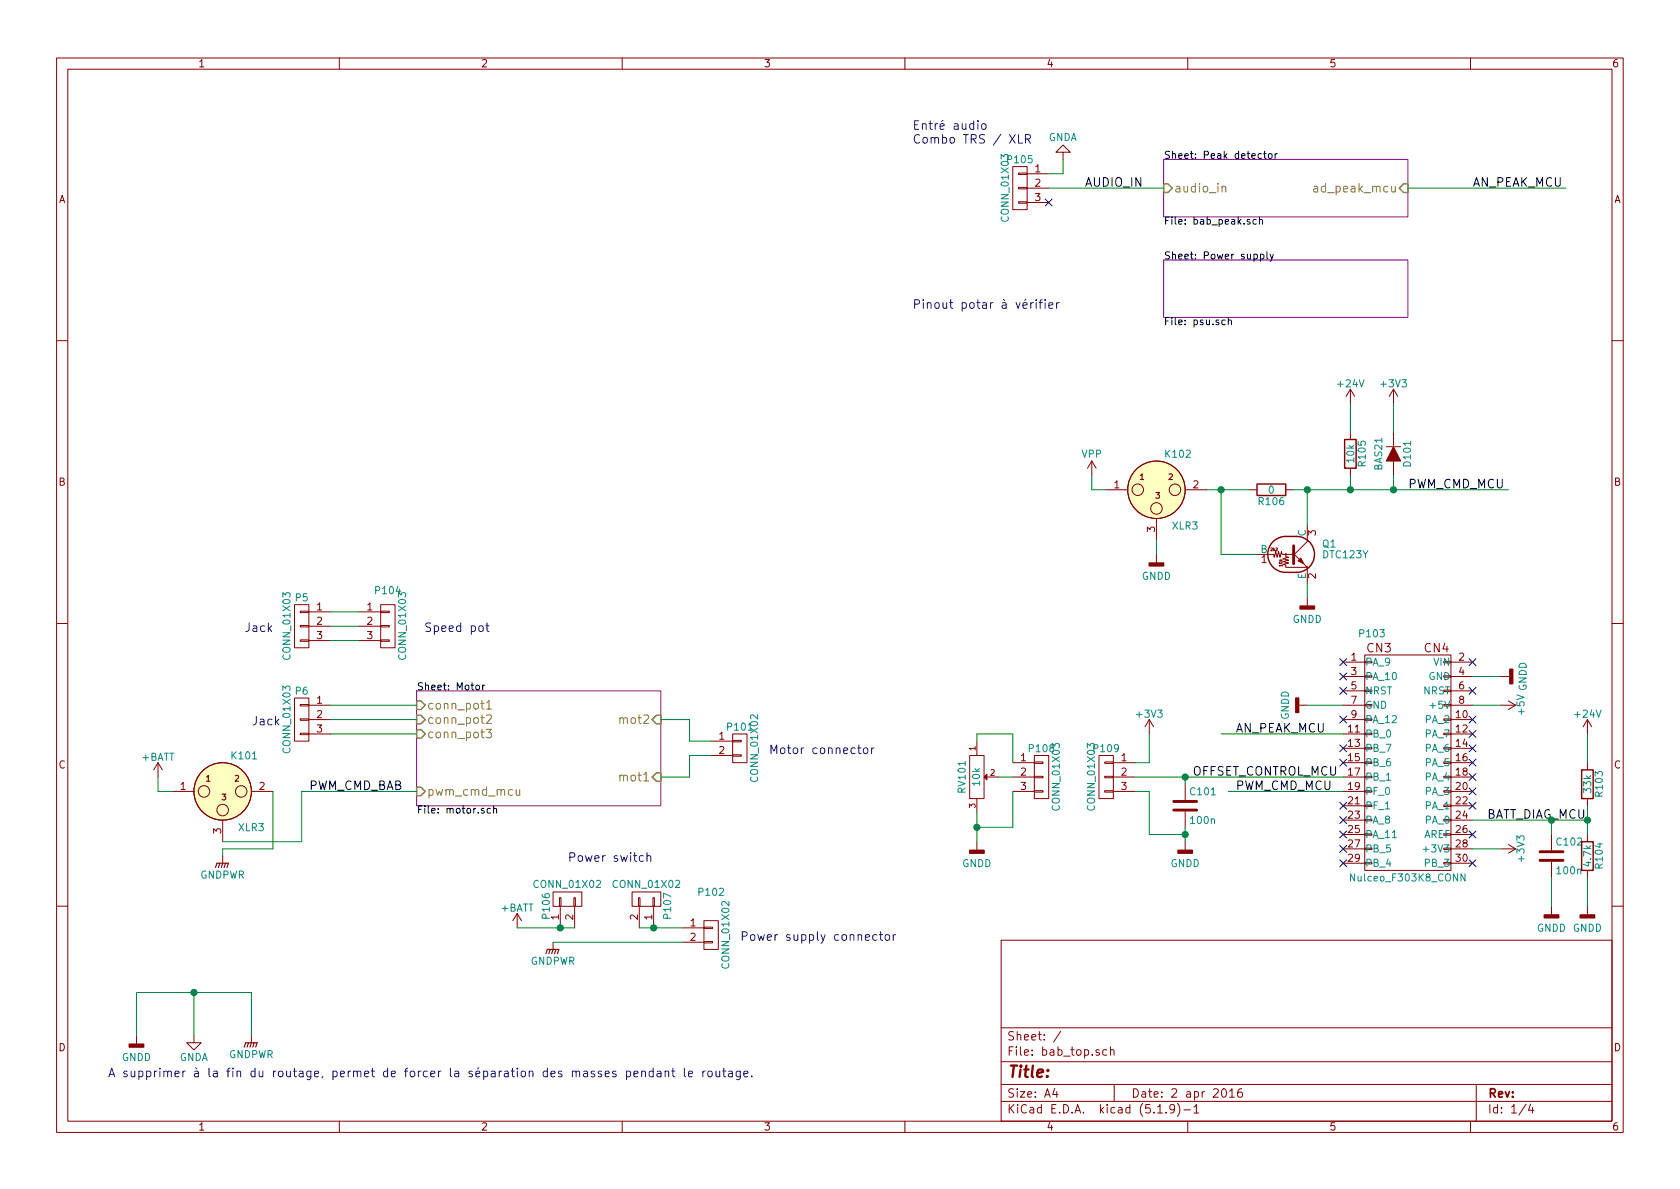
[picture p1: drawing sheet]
EESchema Schematic File Version 4
EELAYER 30 0
EELAYER END
$Descr A4 11693 8268
encoding utf-8
Sheet 1 4
Title ""
Date "2 apr 2016"
Rev ""
Comp ""
Comment1 ""
Comment2 ""
Comment3 ""
Comment4 ""
$EndDescr
$Sheet
S 8100 1100 1700 400 
U 56FE9162
F0 "Peak detector" 50
F1 "bab_peak.sch" 50
F2 "ad_peak_mcu" I R 9800 1300 60 
F3 "audio_in" I L 8100 1300 60 
$EndSheet
$Sheet
S 2900 4800 1700 800 
U 56FE98B8
F0 "Motor" 50
F1 "motor.sch" 50
F2 "conn_pot1" I L 2900 4900 60 
F3 "conn_pot2" I L 2900 5000 60 
F4 "conn_pot3" I L 2900 5100 60 
F5 "pwm_cmd_mcu" I L 2900 5500 60 
F6 "mot1" I R 4600 5400 60 
F7 "mot2" I R 4600 5000 60 
$EndSheet
$Comp
L bab:Nulceo_F303K8_CONN P103
U 1 1
P 9800 5300
F 0 "P103" H 9550 6200 50  0000 C CNN
F 1 "Nulceo_F303K8_CONN" H 9800 4500 50  0000 C CNN
F 2 "bab_footprint:Nucleo_F303K8_CONN" H 9800 4150 50  0001 C CNN
F 3 "" H 9800 4150 50  0000 C CNN
	1    9800 5300
	1    0    0    -1  
$EndComp
$Comp
L bab_top-rescue:POT RV101
U 1 1
P 6800 5400
F 0 "RV101" H 6800 5300 50  0000 C CNN
F 1 "10k" H 6800 5400 50  0000 C CNN
F 2 "Pin_Headers:Pin_Header_Straight_1x03" H 6800 5400 50  0001 C CNN
F 3 "" H 6800 5400 50  0000 C CNN
	1    6800 5400
	0    1    1    0   
$EndComp
$Comp
L power:+3V3 #PWR01
U 1 1
P 8000 5100
F 0 "#PWR01" H 8000 4950 50  0001 C CNN
F 1 "+3V3" H 8000 5240 50  0000 C CNN
F 2 "" H 8000 5100 50  0000 C CNN
F 3 "" H 8000 5100 50  0000 C CNN
	1    8000 5100
	1    0    0    -1  
$EndComp
$Comp
L power:GNDD #PWR02
U 1 1
P 6800 5850
F 0 "#PWR02" H 6800 5600 50  0001 C CNN
F 1 "GNDD" H 6800 5700 50  0000 C CNN
F 2 "" H 6800 5850 50  0000 C CNN
F 3 "" H 6800 5850 50  0000 C CNN
	1    6800 5850
	1    0    0    -1  
$EndComp
Text Label 10250 1300 0    60   ~ 0
AN_PEAK_MCU
Text Label 8600 5100 0    60   ~ 0
AN_PEAK_MCU
$Comp
L Device:R R103
U 1 1
P 11050 5450
F 0 "R103" V 11130 5450 50  0000 C CNN
F 1 "33k" V 11050 5450 50  0000 C CNN
F 2 "Capacitors_SMD:C_0805_HandSoldering" V 10980 5450 50  0001 C CNN
F 3 "" H 11050 5450 50  0000 C CNN
	1    11050 5450
	1    0    0    -1  
$EndComp
$Comp
L Device:R R104
U 1 1
P 11050 5950
F 0 "R104" V 11130 5950 50  0000 C CNN
F 1 "4.7k" V 11050 5950 50  0000 C CNN
F 2 "Capacitors_SMD:C_0805_HandSoldering" V 10980 5950 50  0001 C CNN
F 3 "" H 11050 5950 50  0000 C CNN
	1    11050 5950
	1    0    0    -1  
$EndComp
$Comp
L power:GNDD #PWR03
U 1 1
P 11050 6300
F 0 "#PWR03" H 11050 6050 50  0001 C CNN
F 1 "GNDD" H 11050 6150 50  0000 C CNN
F 2 "" H 11050 6300 50  0000 C CNN
F 3 "" H 11050 6300 50  0000 C CNN
	1    11050 6300
	1    0    0    -1  
$EndComp
$Comp
L Device:C C102
U 1 1
P 10800 5950
F 0 "C102" H 10825 6050 50  0000 L CNN
F 1 "100n" H 10825 5850 50  0000 L CNN
F 2 "Capacitors_SMD:C_0805_HandSoldering" H 10838 5800 50  0001 C CNN
F 3 "" H 10800 5950 50  0000 C CNN
	1    10800 5950
	1    0    0    -1  
$EndComp
$Comp
L power:GNDD #PWR04
U 1 1
P 10800 6300
F 0 "#PWR04" H 10800 6050 50  0001 C CNN
F 1 "GNDD" H 10800 6150 50  0000 C CNN
F 2 "" H 10800 6300 50  0000 C CNN
F 3 "" H 10800 6300 50  0000 C CNN
	1    10800 6300
	1    0    0    -1  
$EndComp
$Comp
L power:+3V3 #PWR05
U 1 1
P 10450 5900
F 0 "#PWR05" H 10450 5750 50  0001 C CNN
F 1 "+3V3" H 10450 6040 50  0000 C CNN
F 2 "" H 10450 5900 50  0000 C CNN
F 3 "" H 10450 5900 50  0000 C CNN
	1    10450 5900
	0    1    1    0   
$EndComp
$Comp
L power:+5V #PWR06
U 1 1
P 10450 4900
F 0 "#PWR06" H 10450 4750 50  0001 C CNN
F 1 "+5V" H 10450 5040 50  0000 C CNN
F 2 "" H 10450 4900 50  0000 C CNN
F 3 "" H 10450 4900 50  0000 C CNN
	1    10450 4900
	0    1    1    0   
$EndComp
$Comp
L power:GNDD #PWR07
U 1 1
P 9100 4900
F 0 "#PWR07" H 9100 4650 50  0001 C CNN
F 1 "GNDD" H 9100 4750 50  0000 C CNN
F 2 "" H 9100 4900 50  0000 C CNN
F 3 "" H 9100 4900 50  0000 C CNN
	1    9100 4900
	0    1    1    0   
$EndComp
$Comp
L power:GNDD #PWR08
U 1 1
P 950 7200
F 0 "#PWR08" H 950 6950 50  0001 C CNN
F 1 "GNDD" H 950 7050 50  0000 C CNN
F 2 "" H 950 7200 50  0000 C CNN
F 3 "" H 950 7200 50  0000 C CNN
	1    950  7200
	1    0    0    -1  
$EndComp
$Comp
L power:GNDA #PWR09
U 1 1
P 1350 7200
F 0 "#PWR09" H 1350 6950 50  0001 C CNN
F 1 "GNDA" H 1350 7050 50  0000 C CNN
F 2 "" H 1350 7200 50  0000 C CNN
F 3 "" H 1350 7200 50  0000 C CNN
	1    1350 7200
	1    0    0    -1  
$EndComp
$Comp
L bab_top-rescue:GNDPWR #PWR010
U 1 1
P 1750 7200
F 0 "#PWR010" H 1750 7000 50  0001 C CNN
F 1 "GNDPWR" H 1750 7070 50  0000 C CNN
F 2 "" H 1750 7150 50  0000 C CNN
F 3 "" H 1750 7150 50  0000 C CNN
	1    1750 7200
	1    0    0    -1  
$EndComp
Text Notes 750  7500 0    60   ~ 0
A supprimer à la fin du routage, permet de forcer la séparation des masses pendant le routage.
$Comp
L power:GNDD #PWR011
U 1 1
P 10450 4700
F 0 "#PWR011" H 10450 4450 50  0001 C CNN
F 1 "GNDD" H 10450 4550 50  0000 C CNN
F 2 "" H 10450 4700 50  0000 C CNN
F 3 "" H 10450 4700 50  0000 C CNN
	1    10450 4700
	0    -1   -1   0   
$EndComp
NoConn ~ 10250 4600
NoConn ~ 10250 4800
NoConn ~ 9350 4800
NoConn ~ 10250 5800
Text Label 7550 1300 0    60   ~ 0
AUDIO_IN
$Comp
L Device:C C101
U 1 1
P 8250 5600
F 0 "C101" H 8275 5700 50  0000 L CNN
F 1 "100n" H 8275 5500 50  0000 L CNN
F 2 "Capacitors_SMD:C_0805_HandSoldering" H 8288 5450 50  0001 C CNN
F 3 "" H 8250 5600 50  0000 C CNN
	1    8250 5600
	1    0    0    -1  
$EndComp
$Comp
L power:GNDD #PWR012
U 1 1
P 8250 5850
F 0 "#PWR012" H 8250 5600 50  0001 C CNN
F 1 "GNDD" H 8250 5700 50  0000 C CNN
F 2 "" H 8250 5850 50  0000 C CNN
F 3 "" H 8250 5850 50  0000 C CNN
	1    8250 5850
	1    0    0    -1  
$EndComp
Text Label 2150 5500 0    60   ~ 0
PWM_CMD_BAB
Text Label 8600 5500 0    60   ~ 0
PWM_CMD_MCU
Text Label 10350 5700 0    60   ~ 0
BATT_DIAG_MCU
Text Label 8300 5400 0    60   ~ 0
OFFSET_CONTROL_MCU
Text Notes 6350 2150 0    60   ~ 0
Pinout potar à vérifier
$Comp
L bab_top-rescue:CONN_01X02 P102
U 1 1
P 4950 6500
F 0 "P102" H 4950 6800 50  0000 C CNN
F 1 "CONN_01X02" V 5050 6500 50  0000 C CNN
F 2 "Connect:bornier2" H 4950 6500 50  0001 C CNN
F 3 "" H 4950 6500 50  0000 C CNN
	1    4950 6500
	1    0    0    -1  
$EndComp
$Comp
L bab_top-rescue:GNDPWR #PWR013
U 1 1
P 3850 6550
F 0 "#PWR013" H 3850 6350 50  0001 C CNN
F 1 "GNDPWR" H 3850 6420 50  0000 C CNN
F 2 "" H 3850 6500 50  0000 C CNN
F 3 "" H 3850 6500 50  0000 C CNN
	1    3850 6550
	1    0    0    -1  
$EndComp
$Comp
L power:+BATT #PWR014
U 1 1
P 3600 6450
F 0 "#PWR014" H 3600 6300 50  0001 C CNN
F 1 "+BATT" H 3600 6590 50  0000 C CNN
F 2 "" H 3600 6450 50  0000 C CNN
F 3 "" H 3600 6450 50  0000 C CNN
	1    3600 6450
	1    0    0    -1  
$EndComp
$Comp
L bab_top-rescue:CONN_01X02 P101
U 1 1
P 5150 5200
F 0 "P101" H 5150 5350 50  0000 C CNN
F 1 "CONN_01X02" V 5250 5200 50  0000 C CNN
F 2 "Connect:bornier2" H 5150 5200 50  0001 C CNN
F 3 "" H 5150 5200 50  0000 C CNN
	1    5150 5200
	1    0    0    -1  
$EndComp
NoConn ~ 10250 5000
NoConn ~ 10250 5100
NoConn ~ 10250 5200
NoConn ~ 10250 5300
NoConn ~ 10250 5400
NoConn ~ 10250 5500
NoConn ~ 10250 5600
NoConn ~ 10250 6000
NoConn ~ 9350 5000
NoConn ~ 9350 4700
NoConn ~ 9350 4600
NoConn ~ 9350 5200
NoConn ~ 9350 5300
NoConn ~ 9350 5600
NoConn ~ 9350 5700
NoConn ~ 9350 5900
NoConn ~ 9350 6000
NoConn ~ 9350 5800
$Comp
L power:GNDA #PWR015
U 1 1
P 7400 1100
F 0 "#PWR015" H 7400 850 50  0001 C CNN
F 1 "GNDA" H 7400 950 50  0000 C CNN
F 2 "" H 7400 1100 50  0000 C CNN
F 3 "" H 7400 1100 50  0000 C CNN
	1    7400 1100
	-1   0    0    1   
$EndComp
Text Notes 6350 1000 0    60   ~ 0
Entré audio\nCombo TRS / XLR
$Comp
L bab_top-rescue:XLR3 K101
U 1 1
P 1550 5500
F 0 "K101" H 1700 5750 50  0000 C CNN
F 1 "XLR3" H 1750 5250 50  0000 C CNN
F 2 "Pin_Headers:Pin_Header_Straight_1x03" H 1550 5500 50  0001 C CNN
F 3 "" H 1550 5500 50  0000 C CNN
	1    1550 5500
	1    0    0    -1  
$EndComp
$Comp
L bab_top-rescue:XLR3 K102
U 1 1
P 8050 3400
F 0 "K102" H 8200 3650 50  0000 C CNN
F 1 "XLR3" H 8250 3150 50  0000 C CNN
F 2 "Pin_Headers:Pin_Header_Straight_1x03" H 8050 3400 50  0001 C CNN
F 3 "" H 8050 3400 50  0000 C CNN
	1    8050 3400
	1    0    0    -1  
$EndComp
$Comp
L bab_top-rescue:GNDPWR #PWR016
U 1 1
P 1550 5950
F 0 "#PWR016" H 1550 5750 50  0001 C CNN
F 1 "GNDPWR" H 1550 5820 50  0000 C CNN
F 2 "" H 1550 5900 50  0000 C CNN
F 3 "" H 1550 5900 50  0000 C CNN
	1    1550 5950
	1    0    0    -1  
$EndComp
$Comp
L power:GNDD #PWR017
U 1 1
P 8050 3850
F 0 "#PWR017" H 8050 3600 50  0001 C CNN
F 1 "GNDD" H 8050 3700 50  0000 C CNN
F 2 "" H 8050 3850 50  0000 C CNN
F 3 "" H 8050 3850 50  0000 C CNN
	1    8050 3850
	1    0    0    -1  
$EndComp
Text Label 9800 3400 0    60   ~ 0
PWM_CMD_MCU
$Comp
L power:+3V3 #PWR018
U 1 1
P 9700 2800
F 0 "#PWR018" H 9700 2650 50  0001 C CNN
F 1 "+3V3" H 9700 2940 50  0000 C CNN
F 2 "" H 9700 2800 50  0000 C CNN
F 3 "" H 9700 2800 50  0000 C CNN
	1    9700 2800
	1    0    0    -1  
$EndComp
$Comp
L Device:R R105
U 1 1
P 9400 3150
F 0 "R105" V 9480 3150 50  0000 C CNN
F 1 "10k" V 9400 3150 50  0000 C CNN
F 2 "Capacitors_SMD:C_0805_HandSoldering" V 9330 3150 50  0001 C CNN
F 3 "" H 9400 3150 50  0000 C CNN
	1    9400 3150
	1    0    0    -1  
$EndComp
$Comp
L Device:R R106
U 1 1
P 8850 3400
F 0 "R106" V 8930 3400 50  0000 C CNN
F 1 "0" V 8850 3400 50  0000 C CNN
F 2 "Capacitors_SMD:C_0805_HandSoldering" V 8780 3400 50  0001 C CNN
F 3 "" H 8850 3400 50  0000 C CNN
	1    8850 3400
	0    1    1    0   
$EndComp
$Comp
L power:+24V #PWR019
U 1 1
P 9400 2800
F 0 "#PWR019" H 9400 2650 50  0001 C CNN
F 1 "+24V" H 9400 2940 50  0000 C CNN
F 2 "" H 9400 2800 50  0000 C CNN
F 3 "" H 9400 2800 50  0000 C CNN
	1    9400 2800
	1    0    0    -1  
$EndComp
$Comp
L bab:BAS21 D101
U 1 1
P 9700 3150
F 0 "D101" H 9700 3250 50  0000 C CNN
F 1 "BAS21" H 9700 3050 50  0000 C CNN
F 2 "TO_SOT_Packages_SMD:SOT-23" H 9700 3150 50  0001 C CNN
F 3 "" H 9700 3150 50  0000 C CNN
	1    9700 3150
	0    1    1    0   
$EndComp
$Comp
L power:+24V #PWR020
U 1 1
P 11050 5100
F 0 "#PWR020" H 11050 4950 50  0001 C CNN
F 1 "+24V" H 11050 5240 50  0000 C CNN
F 2 "" H 11050 5100 50  0000 C CNN
F 3 "" H 11050 5100 50  0000 C CNN
	1    11050 5100
	1    0    0    -1  
$EndComp
$Comp
L bab_top-rescue:CONN_01X03 P104
U 1 1
P 2700 4350
F 0 "P104" H 2700 4600 50  0000 C CNN
F 1 "CONN_01X03" V 2800 4350 50  0000 C CNN
F 2 "Pin_Headers:Pin_Header_Straight_1x03" H 2700 4350 50  0001 C CNN
F 3 "" H 2700 4350 50  0000 C CNN
	1    2700 4350
	1    0    0    -1  
$EndComp
$Comp
L bab_top-rescue:CONN_01X03 P105
U 1 1
P 7100 1300
F 0 "P105" H 7100 1500 50  0000 C CNN
F 1 "CONN_01X03" V 7200 1300 50  0000 C CNN
F 2 "Pin_Headers:Pin_Header_Straight_1x03" H 7100 1300 50  0001 C CNN
F 3 "" H 7100 1300 50  0000 C CNN
	1    7100 1300
	-1   0    0    -1  
$EndComp
NoConn ~ 7300 1400
$Comp
L bab_top-rescue:CONN_01X02 P107
U 1 1
P 4500 6250
F 0 "P107" H 4450 6400 50  0000 C CNN
F 1 "CONN_01X02" V 4600 6250 50  0000 C CNN
F 2 "Connect:bornier2" H 4500 6250 50  0001 C CNN
F 3 "" H 4500 6250 50  0000 C CNN
	1    4500 6250
	0    1    -1   0   
$EndComp
Text Notes 3950 6000 0    60   ~ 0
Power switch
$Comp
L bab_top-rescue:CONN_01X03 P5
U 1 1
P 2100 4350
F 0 "P5" H 2100 4550 50  0000 C CNN
F 1 "CONN_01X03" V 2200 4350 50  0000 C CNN
F 2 "Pin_Headers:Pin_Header_Straight_1x03" H 2100 4350 50  0001 C CNN
F 3 "" H 2100 4350 50  0000 C CNN
	1    2100 4350
	-1   0    0    -1  
$EndComp
$Comp
L bab_top-rescue:CONN_01X03 P6
U 1 1
P 2100 5000
F 0 "P6" H 2100 5200 50  0000 C CNN
F 1 "CONN_01X03" V 2200 5000 50  0000 C CNN
F 2 "Pin_Headers:Pin_Header_Straight_1x03" H 2100 5000 50  0001 C CNN
F 3 "" H 2100 5000 50  0000 C CNN
	1    2100 5000
	-1   0    0    -1  
$EndComp
Text Notes 1750 5050 0    60   ~ 0
Jack
Text Notes 1700 4400 0    60   ~ 0
Jack
Text Notes 2950 4400 0    60   ~ 0
Speed pot
Text Notes 5150 6550 0    60   ~ 0
Power supply connector
Text Notes 5350 5250 0    60   ~ 0
Motor connector
$Sheet
S 8100 1800 1700 400 
U 56FE986E
F0 "Power supply" 50
F1 "psu.sch" 50
$EndSheet
$Comp
L power:VPP #PWR021
U 1 1
P 7600 3300
F 0 "#PWR021" H 7600 3150 50  0001 C CNN
F 1 "VPP" H 7600 3450 50  0000 C CNN
F 2 "" H 7600 3300 50  0000 C CNN
F 3 "" H 7600 3300 50  0000 C CNN
	1    7600 3300
	1    0    0    -1  
$EndComp
$Comp
L bab_top-rescue:DTC123Y Q1
U 1 1
P 9000 3850
F 0 "Q1" H 9200 3925 50  0000 L CNN
F 1 "DTC123Y" H 9200 3850 50  0000 L CNN
F 2 "TO_SOT_Packages_SMD:SOT-23_Handsoldering" H 9000 3850 50  0001 L CNN
F 3 "" H 9000 3850 50  0000 L CNN
	1    9000 3850
	1    0    0    -1  
$EndComp
$Comp
L power:GNDD #PWR022
U 1 1
P 9100 4150
F 0 "#PWR022" H 9100 3900 50  0001 C CNN
F 1 "GNDD" H 9100 4000 50  0000 C CNN
F 2 "" H 9100 4150 50  0000 C CNN
F 3 "" H 9100 4150 50  0000 C CNN
	1    9100 4150
	1    0    0    -1  
$EndComp
Wire Wire Line
	6800 5650 6800 5750
Wire Wire Line
	9350 5100 8500 5100
Wire Wire Line
	9800 1300 10900 1300
Wire Wire Line
	11050 5100 11050 5300
Wire Wire Line
	11050 5600 11050 5700
Wire Wire Line
	11050 6100 11050 6300
Wire Wire Line
	10250 5700 10800 5700
Connection ~ 11050 5700
Wire Wire Line
	10800 5800 10800 5700
Connection ~ 10800 5700
Wire Wire Line
	10800 6100 10800 6300
Wire Wire Line
	10450 5900 10250 5900
Wire Wire Line
	10250 4900 10450 4900
Wire Wire Line
	9100 4900 9350 4900
Wire Wire Line
	950  6900 1350 6900
Wire Wire Line
	1750 6900 1750 7200
Wire Wire Line
	1350 7200 1350 6900
Connection ~ 1350 6900
Wire Wire Line
	950  6900 950  7200
Wire Wire Line
	10250 4700 10450 4700
Wire Wire Line
	7300 1300 8100 1300
Wire Wire Line
	9350 5500 8550 5500
Wire Wire Line
	8250 5750 8250 5800
Wire Wire Line
	8250 5450 8250 5400
Connection ~ 8250 5400
Wire Wire Line
	4750 6550 3850 6550
Wire Wire Line
	4600 5000 4800 5000
Wire Wire Line
	4800 5000 4800 5150
Wire Wire Line
	4800 5150 4950 5150
Wire Wire Line
	4950 5250 4800 5250
Wire Wire Line
	4800 5250 4800 5400
Wire Wire Line
	4800 5400 4600 5400
Wire Wire Line
	7400 1100 7400 1200
Wire Wire Line
	7400 1200 7300 1200
Wire Wire Line
	7600 3300 7600 3400
Wire Wire Line
	7600 3400 7700 3400
Wire Wire Line
	8050 3750 8050 3850
Wire Wire Line
	9700 3000 9700 2800
Wire Wire Line
	9400 2800 9400 3000
Wire Wire Line
	9700 3300 9700 3400
Connection ~ 9700 3400
Wire Wire Line
	1550 5850 2100 5850
Wire Wire Line
	2100 5850 2100 5500
Wire Wire Line
	2100 5500 2900 5500
Wire Wire Line
	1900 5500 1900 5900
Wire Wire Line
	1900 5900 1550 5900
Wire Wire Line
	1550 5900 1550 5950
Wire Wire Line
	9100 3650 9100 3400
Connection ~ 9100 3400
Wire Wire Line
	9100 4050 9100 4150
Wire Wire Line
	8750 3850 8500 3850
Wire Wire Line
	8500 3850 8500 3400
Connection ~ 8500 3400
Wire Wire Line
	9000 3400 9100 3400
Wire Wire Line
	9400 3300 9400 3400
Connection ~ 9400 3400
Wire Wire Line
	8700 3400 8500 3400
Wire Wire Line
	2300 4900 2900 4900
Wire Wire Line
	2300 5000 2900 5000
Wire Wire Line
	2900 5100 2300 5100
Wire Wire Line
	2300 4250 2500 4250
Wire Wire Line
	2500 4350 2300 4350
Wire Wire Line
	2300 4450 2500 4450
$Comp
L power:+BATT #PWR023
U 1 1
P 1100 5400
F 0 "#PWR023" H 1100 5250 50  0001 C CNN
F 1 "+BATT" H 1100 5540 50  0000 C CNN
F 2 "" H 1100 5400 50  0000 C CNN
F 3 "" H 1100 5400 50  0000 C CNN
	1    1100 5400
	1    0    0    -1  
$EndComp
$Comp
L bab_top-rescue:CONN_01X02 P106
U 1 1
P 3950 6250
F 0 "P106" H 3900 6400 50  0000 C CNN
F 1 "CONN_01X02" V 4050 6250 50  0000 C CNN
F 2 "Connect:bornier2" H 3950 6250 50  0001 C CNN
F 3 "" H 3950 6250 50  0000 C CNN
	1    3950 6250
	0    -1   -1   0   
$EndComp
Wire Wire Line
	1100 5400 1100 5500
Wire Wire Line
	1100 5500 1200 5500
Wire Wire Line
	4450 6450 4550 6450
Connection ~ 4550 6450
Wire Wire Line
	3600 6450 3900 6450
Connection ~ 3900 6450
$Comp
L bab_top-rescue:CONN_01X03 P108
U 1 1
P 7250 5400
F 0 "P108" H 7250 5600 50  0000 C CNN
F 1 "CONN_01X03" V 7350 5400 50  0000 C CNN
F 2 "Pin_Headers:Pin_Header_Straight_1x03" H 7250 5400 50  0001 C CNN
F 3 "" H 7250 5400 50  0000 C CNN
	1    7250 5400
	1    0    0    -1  
$EndComp
Wire Wire Line
	7050 5300 7050 5100
Wire Wire Line
	7050 5500 7050 5750
Wire Wire Line
	7050 5750 6800 5750
Connection ~ 6800 5750
Wire Wire Line
	7050 5400 6950 5400
Wire Wire Line
	7900 5400 8250 5400
$Comp
L bab_top-rescue:CONN_01X03 P109
U 1 1
P 7700 5400
F 0 "P109" H 7700 5600 50  0000 C CNN
F 1 "CONN_01X03" V 7800 5400 50  0000 C CNN
F 2 "Pin_Headers:Pin_Header_Straight_1x03" H 7700 5400 50  0001 C CNN
F 3 "" H 7700 5400 50  0000 C CNN
	1    7700 5400
	-1   0    0    -1  
$EndComp
Wire Wire Line
	7900 5500 8000 5500
Wire Wire Line
	8000 5500 8000 5800
Wire Wire Line
	8000 5800 8250 5800
Connection ~ 8250 5800
Wire Wire Line
	7900 5300 8000 5300
Wire Wire Line
	8000 5300 8000 5100
Wire Wire Line
	7050 5100 6800 5100
Wire Wire Line
	6800 5100 6800 5150
Wire Wire Line
	11050 5700 11050 5800
Wire Wire Line
	10800 5700 11050 5700
Wire Wire Line
	1350 6900 1750 6900
Wire Wire Line
	8250 5400 9350 5400
Wire Wire Line
	9700 3400 10500 3400
Wire Wire Line
	9100 3400 9400 3400
Wire Wire Line
	8500 3400 8400 3400
Wire Wire Line
	9400 3400 9700 3400
Wire Wire Line
	4550 6450 4750 6450
Wire Wire Line
	3900 6450 4000 6450
Wire Wire Line
	6800 5750 6800 5850
Wire Wire Line
	8250 5800 8250 5850
$EndSCHEMATC
